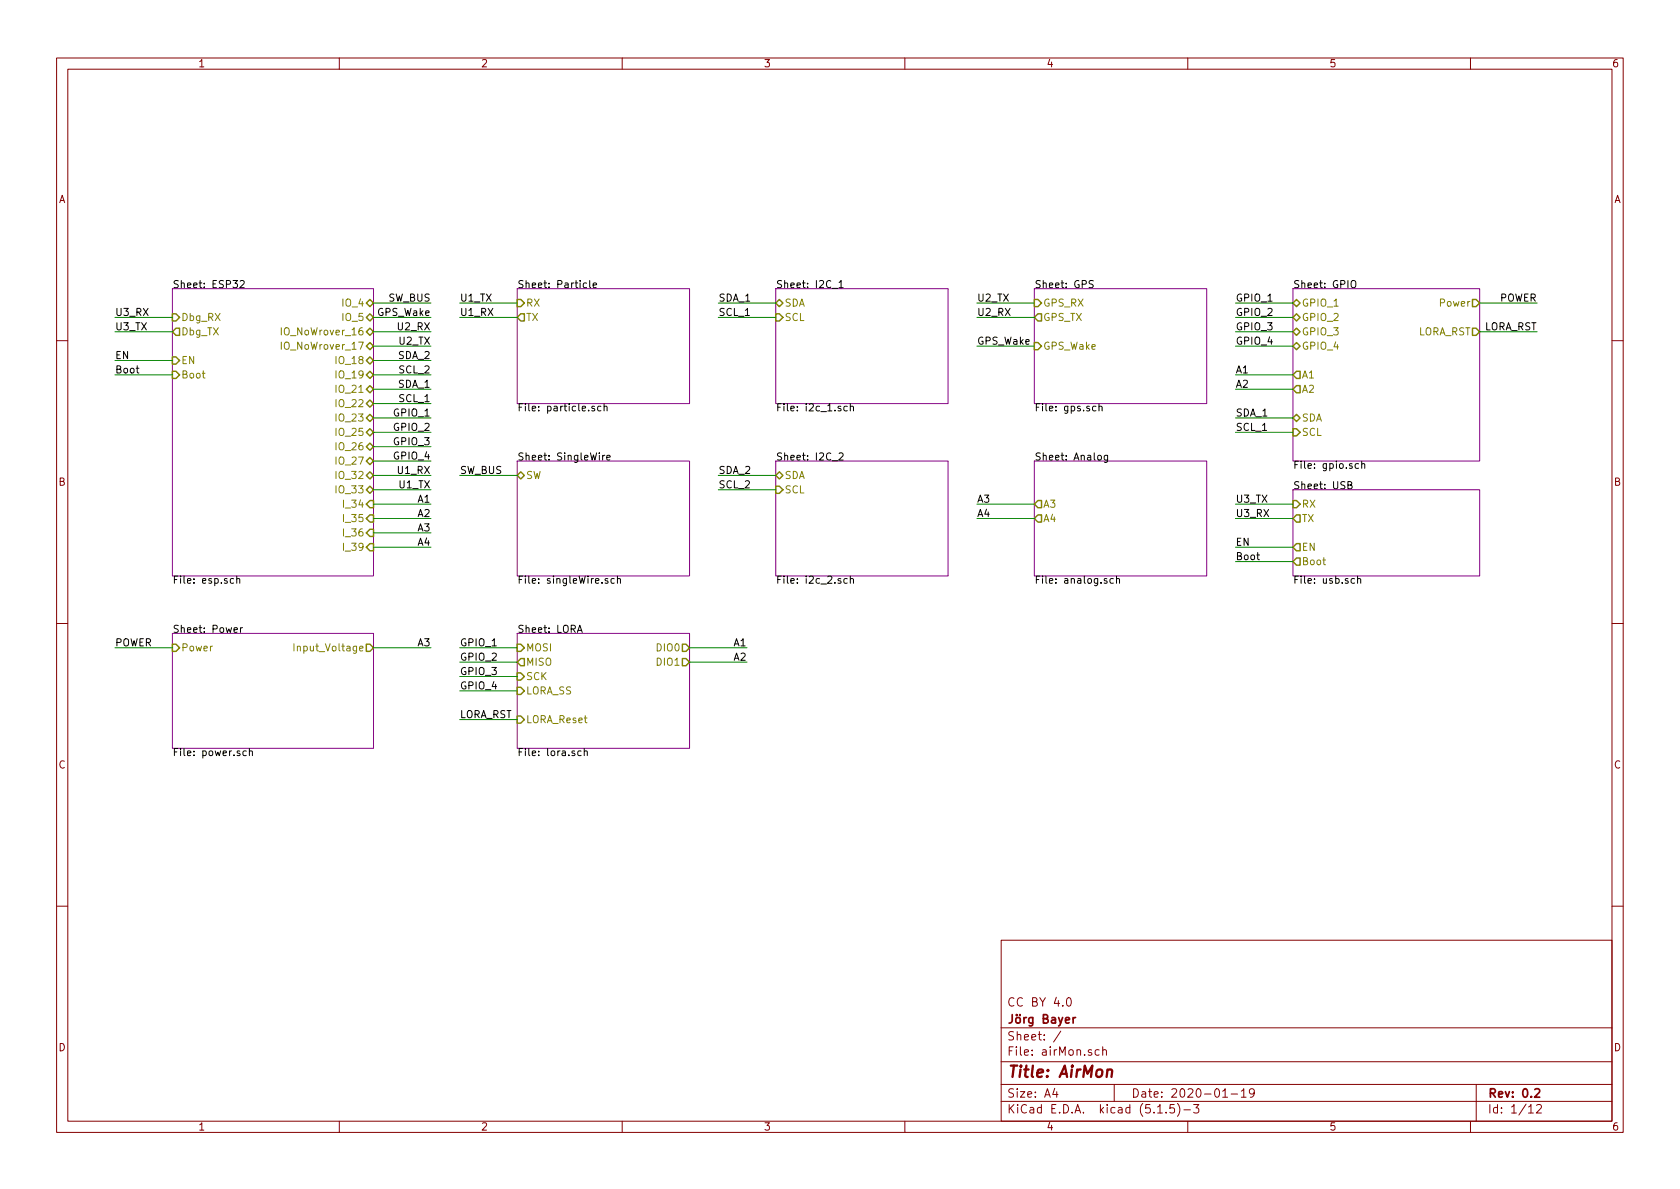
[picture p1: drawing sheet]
EESchema Schematic File Version 4
EELAYER 30 0
EELAYER END
$Descr A4 11693 8268
encoding utf-8
Sheet 1 12
Title "AirMon"
Date "2020-01-19"
Rev "0.2"
Comp "Jörg Bayer"
Comment1 "CC BY 4.0"
Comment2 ""
Comment3 ""
Comment4 ""
$EndDescr
$Sheet
S 1200 2000 1400 2000
U 5E151517
F0 "ESP32" 50
F1 "esp.sch" 50
F2 "Dbg_TX" O L 1200 2300 50 
F3 "Dbg_RX" I L 1200 2200 50 
F4 "IO_23" B R 2600 2900 50 
F5 "IO_19" B R 2600 2600 50 
F6 "IO_18" B R 2600 2500 50 
F7 "IO_NoWrover_16" B R 2600 2300 50 
F8 "IO_27" B R 2600 3200 50 
F9 "IO_26" B R 2600 3100 50 
F10 "IO_21" B R 2600 2700 50 
F11 "IO_22" B R 2600 2800 50 
F12 "I_36" I R 2600 3700 50 
F13 "IO_NoWrover_17" B R 2600 2400 50 
F14 "I_39" I R 2600 3800 50 
F15 "I_35" I R 2600 3600 50 
F16 "EN" I L 1200 2500 50 
F17 "Boot" I L 1200 2600 50 
F18 "I_34" I R 2600 3500 50 
F19 "IO_5" B R 2600 2200 50 
F20 "IO_4" B R 2600 2100 50 
F21 "IO_32" B R 2600 3300 50 
F22 "IO_33" B R 2600 3400 50 
F23 "IO_25" B R 2600 3000 50 
$EndSheet
Wire Wire Line
	2600 2700 3000 2700
Text Label 3000 2700 2    50   ~ 0
SDA_1
Text Label 3000 2800 2    50   ~ 0
SCL_1
Wire Wire Line
	2600 2800 3000 2800
$Sheet
S 3600 2000 1200 800 
U 5E18E639
F0 "Particle" 50
F1 "particle.sch" 50
F2 "RX" I L 3600 2100 50 
F3 "TX" O L 3600 2200 50 
$EndSheet
$Sheet
S 3600 3200 1200 800 
U 5E1961BA
F0 "SingleWire" 50
F1 "singleWire.sch" 50
F2 "SW" B L 3600 3300 50 
$EndSheet
$Sheet
S 5400 2000 1200 800 
U 5E198729
F0 "I2C_1" 50
F1 "i2c_1.sch" 50
F2 "SCL" I L 5400 2200 50 
F3 "SDA" B L 5400 2100 50 
$EndSheet
$Sheet
S 5400 3200 1200 800 
U 5E1991ED
F0 "I2C_2" 50
F1 "i2c_2.sch" 50
F2 "SCL" I L 5400 3400 50 
F3 "SDA" B L 5400 3300 50 
$EndSheet
$Sheet
S 7200 2000 1200 800 
U 5E1BB661
F0 "GPS" 50
F1 "gps.sch" 50
F2 "GPS_RX" I L 7200 2100 50 
F3 "GPS_TX" O L 7200 2200 50 
F4 "GPS_Wake" I L 7200 2400 50 
$EndSheet
Wire Wire Line
	2600 2300 3000 2300
Wire Wire Line
	2600 2400 3000 2400
Text Label 3000 2300 2    50   ~ 0
U2_RX
Text Label 3000 2400 2    50   ~ 0
U2_TX
Wire Wire Line
	7200 2200 6800 2200
Text Label 6800 2200 0    50   ~ 0
U2_RX
Wire Wire Line
	7200 2100 6800 2100
Text Label 6800 2100 0    50   ~ 0
U2_TX
Wire Wire Line
	5400 2100 5000 2100
Text Label 5000 2100 0    50   ~ 0
SDA_1
Text Label 5000 2200 0    50   ~ 0
SCL_1
Wire Wire Line
	5400 2200 5000 2200
Wire Wire Line
	2600 2500 3000 2500
Text Label 3000 2500 2    50   ~ 0
SDA_2
Text Label 3000 2600 2    50   ~ 0
SCL_2
Wire Wire Line
	2600 2600 3000 2600
Wire Wire Line
	2600 3300 3000 3300
Text Label 3000 3300 2    50   ~ 0
U1_RX
Text Label 3000 3400 2    50   ~ 0
U1_TX
Wire Wire Line
	2600 3400 3000 3400
Wire Wire Line
	3600 2200 3200 2200
Text Label 3200 2200 0    50   ~ 0
U1_RX
Text Label 3200 2100 0    50   ~ 0
U1_TX
Wire Wire Line
	3600 2100 3200 2100
Wire Wire Line
	5400 3300 5000 3300
Text Label 5000 3300 0    50   ~ 0
SDA_2
Text Label 5000 3400 0    50   ~ 0
SCL_2
Wire Wire Line
	5400 3400 5000 3400
Wire Wire Line
	7200 2400 6800 2400
Text Label 6800 2400 0    50   ~ 0
GPS_Wake
Wire Wire Line
	3600 3300 3200 3300
Text Label 3200 3300 0    50   ~ 0
SW_BUS
Wire Wire Line
	2600 2100 3000 2100
Text Label 3000 2100 2    50   ~ 0
SW_BUS
Wire Wire Line
	2600 2200 3000 2200
Text Label 3000 2200 2    50   ~ 0
GPS_Wake
$Sheet
S 7200 3200 1200 800 
U 5E1C55BA
F0 "Analog" 50
F1 "analog.sch" 50
F2 "A3" O L 7200 3500 50 
F3 "A4" O L 7200 3600 50 
$EndSheet
Wire Wire Line
	7200 3500 6800 3500
Text Label 6800 3500 0    50   ~ 0
A3
Wire Wire Line
	7200 3600 6800 3600
Text Label 6800 3600 0    50   ~ 0
A4
Wire Wire Line
	2600 3500 3000 3500
Text Label 3000 3500 2    50   ~ 0
A1
Wire Wire Line
	2600 3600 3000 3600
Text Label 3000 3600 2    50   ~ 0
A2
Wire Wire Line
	2600 3700 3000 3700
Text Label 3000 3700 2    50   ~ 0
A3
Wire Wire Line
	2600 3800 3000 3800
Text Label 3000 3800 2    50   ~ 0
A4
$Sheet
S 9000 2000 1300 1200
U 5E1CBADF
F0 "GPIO" 50
F1 "gpio.sch" 50
F2 "GPIO_1" B L 9000 2100 50 
F3 "GPIO_3" B L 9000 2300 50 
F4 "GPIO_2" B L 9000 2200 50 
F5 "GPIO_4" B L 9000 2400 50 
F6 "A1" O L 9000 2600 50 
F7 "A2" O L 9000 2700 50 
F8 "SDA" B L 9000 2900 50 
F9 "SCL" I L 9000 3000 50 
F10 "Power" O R 10300 2100 50 
F11 "LORA_RST" O R 10300 2300 50 
$EndSheet
Wire Wire Line
	2600 2900 3000 2900
Text Label 3000 2900 2    50   ~ 0
GPIO_1
Wire Wire Line
	2600 3000 3000 3000
Text Label 3000 3000 2    50   ~ 0
GPIO_2
Wire Wire Line
	2600 3100 3000 3100
Text Label 3000 3100 2    50   ~ 0
GPIO_3
Wire Wire Line
	2600 3200 3000 3200
Text Label 3000 3200 2    50   ~ 0
GPIO_4
Wire Wire Line
	9000 2100 8600 2100
Text Label 8600 2100 0    50   ~ 0
GPIO_1
Wire Wire Line
	9000 2200 8600 2200
Text Label 8600 2200 0    50   ~ 0
GPIO_2
Wire Wire Line
	9000 2300 8600 2300
Text Label 8600 2300 0    50   ~ 0
GPIO_3
Wire Wire Line
	9000 2400 8600 2400
Text Label 8600 2400 0    50   ~ 0
GPIO_4
Wire Wire Line
	9000 2600 8600 2600
Text Label 8600 2600 0    50   ~ 0
A1
Wire Wire Line
	9000 2700 8600 2700
Text Label 8600 2700 0    50   ~ 0
A2
Wire Wire Line
	9000 2900 8600 2900
Text Label 8600 2900 0    50   ~ 0
SDA_1
Text Label 8600 3000 0    50   ~ 0
SCL_1
Wire Wire Line
	9000 3000 8600 3000
$Sheet
S 9000 3400 1300 600 
U 5E1EC3C1
F0 "USB" 50
F1 "usb.sch" 50
F2 "EN" O L 9000 3800 50 
F3 "Boot" O L 9000 3900 50 
F4 "RX" I L 9000 3500 50 
F5 "TX" O L 9000 3600 50 
$EndSheet
Wire Wire Line
	1200 2200 800  2200
Text Label 800  2300 0    50   ~ 0
U3_TX
Wire Wire Line
	1200 2300 800  2300
Wire Wire Line
	9000 3600 8600 3600
Text Label 8600 3600 0    50   ~ 0
U3_RX
Text Label 8600 3500 0    50   ~ 0
U3_TX
Wire Wire Line
	9000 3500 8600 3500
Wire Wire Line
	1200 2500 800  2500
Text Label 800  2500 0    50   ~ 0
EN
Text Label 800  2600 0    50   ~ 0
Boot
Wire Wire Line
	1200 2600 800  2600
Wire Wire Line
	9000 3800 8600 3800
Text Label 8600 3800 0    50   ~ 0
EN
Text Label 8600 3900 0    50   ~ 0
Boot
Wire Wire Line
	9000 3900 8600 3900
$Sheet
S 1200 4400 1400 800 
U 5E2182CD
F0 "Power" 50
F1 "power.sch" 50
F2 "Power" I L 1200 4500 50 
F3 "Input_Voltage" O R 2600 4500 50 
$EndSheet
Wire Wire Line
	10300 2100 10700 2100
Text Label 10700 2100 2    50   ~ 0
POWER
Wire Wire Line
	1200 4500 800  4500
Text Label 800  4500 0    50   ~ 0
POWER
Text Label 800  2200 0    50   ~ 0
U3_RX
$Sheet
S 3600 4400 1200 800 
U 5E22FCEF
F0 "LORA" 50
F1 "lora.sch" 50
F2 "SCK" I L 3600 4700 50 
F3 "MOSI" I L 3600 4500 50 
F4 "MISO" O L 3600 4600 50 
F5 "LORA_SS" I L 3600 4800 50 
F6 "LORA_Reset" I L 3600 5000 50 
F7 "DIO0" O R 4800 4500 50 
F8 "DIO1" O R 4800 4600 50 
$EndSheet
Wire Wire Line
	3600 4500 3200 4500
Text Label 3200 4500 0    50   ~ 0
GPIO_1
Wire Wire Line
	3600 4600 3200 4600
Text Label 3200 4600 0    50   ~ 0
GPIO_2
Wire Wire Line
	3600 4700 3200 4700
Text Label 3200 4700 0    50   ~ 0
GPIO_3
Wire Wire Line
	3600 4800 3200 4800
Text Label 3200 4800 0    50   ~ 0
GPIO_4
Wire Wire Line
	3600 5000 3200 5000
Text Label 3200 5000 0    50   ~ 0
LORA_RST
Wire Wire Line
	10300 2300 10700 2300
Text Label 10700 2300 2    50   ~ 0
LORA_RST
Wire Wire Line
	4800 4500 5200 4500
Text Label 5200 4500 2    50   ~ 0
A1
Wire Wire Line
	4800 4600 5200 4600
Text Label 5200 4600 2    50   ~ 0
A2
Wire Wire Line
	2600 4500 3000 4500
Text Label 3000 4500 2    50   ~ 0
A3
$EndSCHEMATC
